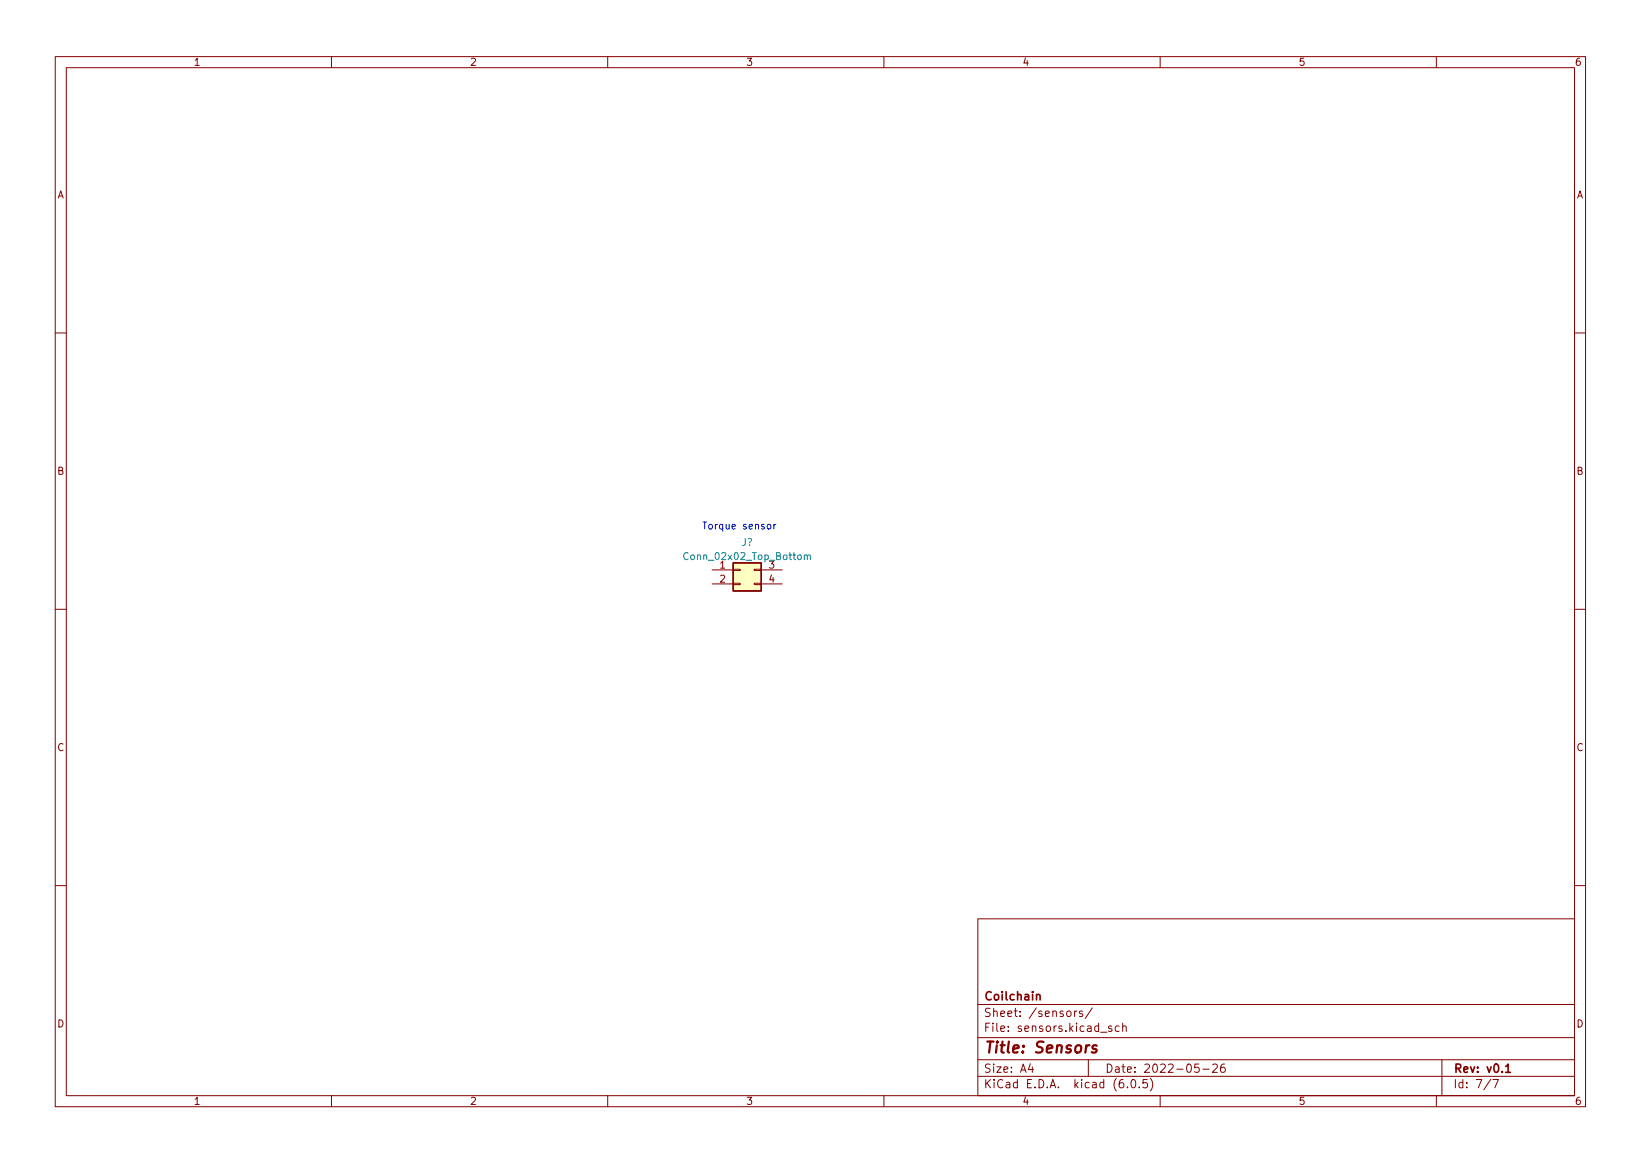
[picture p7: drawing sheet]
<svg xmlns="http://www.w3.org/2000/svg" width="297mm" height="210mm" viewBox="0 0 297 210" stroke-linecap="round" stroke-linejoin="round" font-family="sans-serif">
<g fill="none" stroke="#840000" stroke-width=".18">
<path d="M10 10.2h277v190.1h-277zM12 12.2h273v186.1h-273zM60 10.2v2M110 10.2v2M160 10.2v2M210 10.2v2M260 10.2v2M10 60.2h2M285 60.2h2M10 110.2h2M128.9 103.1h3.8M128.9 105.7h3.8"/>
<path d="M132.7 105.5h1.3v.3h-1.3zM132.7 103h1.3v.2h-1.3zM136.5 105.5h1.3v.3h-1.3zM136.5 103h1.3v.2h-1.3zM137.8 103.1h3.8M137.8 105.7h3.8M285 110.2h2M10 160.2h2M177 166.3h108v32h-108zM285 160.2h2M60 198.3v2M110 198.3v2"/>
<path d="M160 198.3v2M177 194.8h108M177 191.8h108M177 187.8h108M177 181.8h108M186.5 192.5l-.4 1h1M186.9 193v1M194.5 182.9v1M194.9 182.9l-.3 .1-.1 .2M195.9 183l-.3-.1-.2 .2v.3l.5 .1v.4h-.5M197 191.8v3M197.7 182.4l-1.3 1.9"/>
<path d="M199.2 186.8h1.2M201.2 185.7l-.3-.1-.3 .2 .1 .3 .5 .1v.4h-.6M202.6 185.7l-.5-.1-.2 .3v.4l.1 .3h.6M203.2 185.8l.2-.2 .4 .1 .1 .9M203.2 185.1v1.5M204.1 196.7v.1M204.9 195.4l.2-.1a.8 .8 0 0 1 .5 .8 .8 .8 0 0 1-.5 .7 1 1 0 0 1-.2-1.4zM206.2 196.7v.1M207.6 195.3h-.7v.7l.2-.1 .5 .1 .1 .2-.1 .5-.2 .1-.5-.1M208.2 195.1a1.72 1.72 0 0 1 0 2.3M210 198.3v2M217 192.5h-.7l-.1 .7 .2-.1 .5 .1 .2 .2-.1 .5-.2 .1-.6-.1"/>
<path d="M217.7 193.5h1.2M219.5 192.7l.6-.2 .2 .2 .1 .3-1 1h1M221.6 192.5a.59 .59 0 0 0-.7 .7v.5l.2 .3h.4l.2-.1 .1-.5-.2-.2-.4-.1-.3 .3M260 198.3v2M261 191.8v6.5M269.9 195.3l-1.3 1.9M270.2 195.3h1l-.6 1.5"/>
</g>
<path d="M187.6 180.1l.2-.2 .4 .1 .1 .9M272.6 193l.4-.5v1.5M272.6 194h.8" fill="none" stroke="#840000" stroke-width=".3"/>
<path d="M198.5 189.2a.49 .49 0 0 0-.8 .3l.1 .2 .6 .2 .1 .2-.3 .4-.6-.1" fill="none" stroke="#840000" stroke-width=".4"/>
<path d="M132.7 101.8h5.1v5.1h-5.1z" fill="#ffffc2" stroke="#ffffc2" stroke-width=".18"/>
<path d="M132.7 101.8h5.1v5.1h-5.1z" fill="none" stroke="#840000" stroke-width=".25"/>
<path d="M124.6 100.1a.6 .6 0 0 0-.9 .4 .6 .6 0 0 0 .6 .8l.3-.2M145.6 100.5l.2-.1 .3 .1v.8M145.6 100.4v.9M146.1 100.6l.2-.2 .3 .1 .1 .8" fill="none" stroke="#008484" stroke-width=".18"/>
<path d="M139 94.9h.3l.2 .2v.4l-.2 .2h-.3l-.1-.2zM140.1 94.9v.8M140.4 94.9l-.3 .2" fill="none" stroke="#0000c2" stroke-width=".18"/>
<text font-size="2.8" fill="#840000" x="178" y="190.6">Title: Sensors</text>
<g font-size="2.1" fill="#840000">
<text x="178" y="184">Sheet: /sensors/</text>
<text x="178" y="181">Coilchain</text>
<text x="178" y="186.7">File: sensors.kicad_sch</text>
<text x="178" y="196.9">KiCad E.D.A. kicad (6.0.5)</text>
<text x="178" y="194.1">Size: A4</text>
<text x="200" y="194.1">Date: 2022-05-26</text>
<text x="263" y="194.1">Rev: v0.1</text>
<text x="263" y="196.9">Id: 7/7</text>
</g>
<g font-size="1.8" fill="#840000">
<text x="35" y="11.9">1</text>
<text x="85" y="11.9">2</text>
<text x="135" y="11.9">3</text>
<text x="185" y="11.9">4</text>
<text x="235" y="11.9">5</text>
<text x="285" y="11.9">6</text>
<text x="10.3" y="35.9">A</text>
<text x="285.3" y="35.9">A</text>
<text x="10.3" y="85.9">B</text>
<text x="285.3" y="85.9">B</text>
<text x="130.3" y="102.9">1</text>
<text x="130.3" y="105.4">2</text>
<text x="139.2" y="105.4">4</text>
<text x="10.3" y="135.9">C</text>
<text x="285.3" y="135.9">C</text>
<text x="10.3" y="185.9">D</text>
<text x="285.3" y="185.9">D</text>
<text x="35" y="199.9">1</text>
<text x="85" y="199.9">2</text>
<text x="135" y="199.9">3</text>
<text x="185" y="199.9">4</text>
<text x="235" y="199.9">5</text>
<text x="285" y="199.9">6</text>
</g>
<text font-size="1.8" fill="#0000c2" x="127" y="95.8">Torque sensor</text>
<g font-size="1.8" fill="#008484">
<text x="124.3" y="101.3">Conn_02x02_Top_Bottom</text>
<text x="134.2" y="98.8">J?</text>
<text x="139.2" y="102.9">3</text>
</g>
</svg>
